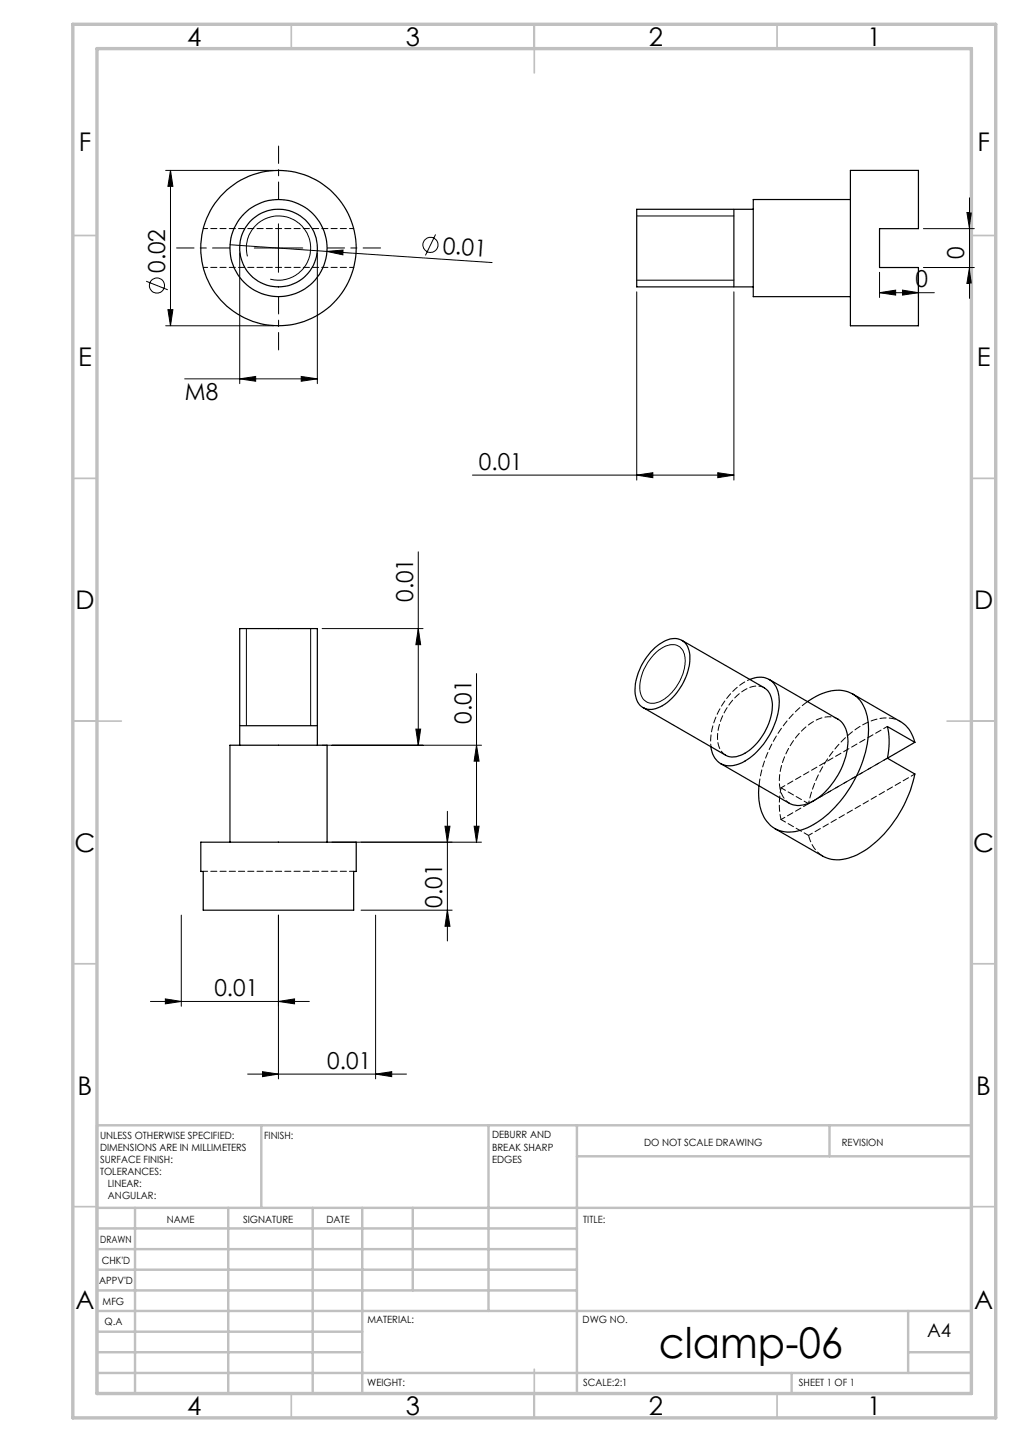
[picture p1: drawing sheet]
<svg xmlns="http://www.w3.org/2000/svg" width="210mm" height="297mm" viewBox="0 0 210 297" stroke-linecap="round" stroke-linejoin="round" font-family="sans-serif">
<g fill="none" stroke="#000" stroke-width=".21">
<path d="M34.1 35.1h22.2M35.1 35.1v32M35.1 35.1l.5 3.3h-1zM30.1 57.9l4.4 1.8M47.3 50.4l54 3.7M49.4 52.1v26.9M50.9 52.8a6.6 6.6 0 0 1 5.9-8.3 6.6 6.6 0 0 1 7.1 7.2 6.6 6.6 0 0 1-8.3 5.8M52.4 51.1h9.9M57.3 46.1v10M65.3 52.1v26.9M67.3 51.8l3.3-.3v1zM89.7 48.3l-2.1 4.3"/>
<path d="M131.1 44.5h20M131.1 57.7h20M181.1 56.1v5.2M185.8 59.8l3.3 .5-3.3 .5zM189.1 56.1v5.2M190.1 47.1h10.5M190.1 55.1h10.5M199.1 43.8h1l-.5 3.3zM199.6 55.1l.5 3.3h-1zM199.6 40.7v20.8M34.1 67.1h22.2M34.6 63.8h1l-.5 3.3z"/>
<path d="M38 78h27.3M49.4 78l3.2-.5v1zM62 77.5l3.3 .5-3.3 .5zM131.1 60.1v38.8M151.1 60.1v38.8M181.1 60.3l3.3-.5v1zM181.1 60.3h11.3M97.3 97.9h53.8M131.1 97.9l3.3-.5v1zM147.8 97.4l3.3 .5-3.3 .5zM86.1 113.7v39.8M50.7 129.5v20"/>
<path d="M64 129.5v20M66.3 129.5h20.8M86.1 129.5l.5 3.3h-1zM98.1 138.7v34.8M134.6 134.8a5 5 0 0 1 4.7-1.9 2.94 2.94 0 0 1 1.8 3.1 10.1 10.1 0 0 1-5.5 8.6 2.69 2.69 0 0 1-3.9-2.6 10 10 0 0 1 2.9-7.2zM66.3 153.5h32.8M85.6 150.2h1l-.5 3.3zM98.1 153.5l.5 3.3h-1zM68.3 173.5h30.8M91.6 170.2h1l-.5 3.3zM92.1 167.1v26.7M97.6 170.2h1l-.5 3.3z"/>
<path d="M37.3 188.5v18.8M57.3 188.5v33.7M74.3 187.5h18.8M77.3 188.5v33.7M92.1 187.5l.5 3.3h-1zM31 206.3h32.7M34 205.7l3.3 .6-3.3 .5zM57.3 206.3l3.3-.6v1.1zM51 221.2h32.7M54 220.7l3.3 .5-3.3 .6zM77.3 221.2l3.3-.5v1.1z"/>
<circle cx="32.3" cy="58.8" r="1.56"/>
<circle cx="88.6" cy="50.4" r="1.56"/>
</g>
<g fill="none" stroke="#c0c0c0" stroke-width=".35">
<path d="M60 5v5M110 5v10M160 5v5M15 48.5h5M200 48.5h5M15 98.5h5M200 98.5h5M15 148.5h10M195 148.5h10M15 198.5h5M200 198.5h5M15 248.5h5"/>
<path d="M200 248.5h5M60 287v5M110 282v10M160 287v5"/>
</g>
<g fill="none" stroke="#c0c0c0" stroke-width=".5">
<path d="M53.8 231.8v17M100.6 231.8v38.2M118.8 231.8v55.2M118.8 238.2h81.2M170.8 231.8v6.4M200 231.8h-180v55.2M20 248.8h180M20 257.3h98.8M20 253h98.8M27.8 248.8v38.2M47 248.8v38.2M64.4 248.8v38.2"/>
<path d="M74.6 248.8v38.2M85 248.8v17M20 265.8h98.8M20 261.5h98.8M20 278.5h54.6M20 274.3h54.6M20 270h180M187 278.5h13M187 270v12.8M20 282.8h180M163 282.8v4.2"/>
</g>
<path d="M15 5h190v287h-190zM20 10h180v277h-180z" fill="none" stroke="#c0c0c0" stroke-width=".7"/>
<path d="M47.4 51.1h-11M57.4 41.1v-11M67.4 51.1h11M57.4 61.1v11" fill="none" stroke="#000" stroke-width=".21" stroke-dasharray="15.2 1.3 1.3 1.3" stroke-dashoffset="11.6"/>
<g fill="none" stroke="#000" stroke-width=".25">
<path d="M175.1 35.1h14v12h-8v8h8v12h-14zM151.1 43.1v16M155.1 43.1h-24v16h24M175.1 41.1h-20v20h20M134 134.3a7 7 0 0 1 5.2-2.8 3.2 3.2 0 0 1 2.8 3.4 12 12 0 0 1-6.5 10.9 3.2 3.2 0 0 1-4.7-2.9 12 12 0 0 1 3.2-8.6zM140.4 131.9l17 9.8a4.6 4.6 0 0 1 1.6 4.6 12.2 12.2 0 0 1-6.5 9.3 3.4 3.4 0 0 1-3.1-.1l-17-9.8M154.4 139.9a4 4 0 0 1 6 3.5 15 15 0 0 1-8 13.9 4 4 0 0 1-6-3.5M158.4 139.9l14.1 8.2a5.3 5.3 0 0 1 2.1 5.2 15.7 15.7 0 0 1-7.6 11.9 4.7 4.7 0 0 1-4.5 .2l-14.2-8.1M49.4 149.5h15.9M49.4 153.5v-24h15.9v24M166.3 144.5a9.6 9.6 0 0 1 8.3-2 6.4 6.4 0 0 1 4 5.7 21.7 21.7 0 0 1-4 14.7 19.7 19.7 0 0 1-9.6 8.1 6.1 6.1 0 0 1-8.5-5l-.3-1.3v-2.9M175.5 142.9l9.9 5.7a6.4 6.4 0 0 1 2.9 4.3"/>
<path d="M182.7 156.2l5.6 3.2a25.2 25.2 0 0 1-11.2 16.3 8.1 8.1 0 0 1-7.5 .8l-10.1-5.9M188.3 152.9l-5.6-3.3a14.8 14.8 0 0 1 0 6.6M188.3 152.9l-5.6 3.3M41.3 173.5h32v6h-.5v8h-31v-8h-.5zM47.3 173.5v-20h20v20"/>
<circle cx="57.3" cy="51.1" r="16"/>
<circle cx="57.3" cy="51.1" r="10"/>
<circle cx="57.3" cy="51.1" r="8"/>
</g>
<g fill="#000">
<path d="M67.3 51.8l3.3-.3v1z"/>
<path d="M199.1 43.8h1l-.5 3.3zM199.6 55.1l.5 3.3h-1zM91.6 170.2h1l-.5 3.3zM92.1 187.5l.5 3.3h-1z"/>
<path d="M34.6 63.8h1l-.5 3.3zM35.1 35.1l.5 3.3h-1zM97.6 170.2h1l-.5 3.3zM98.1 153.5l.5 3.3h-1zM85.6 150.2h1l-.5 3.3zM86.1 129.5l.5 3.3h-1z"/>
<path d="M49.4 78l3.2-.5v1zM62 77.5l3.3 .5-3.3 .5zM131.1 97.9l3.3-.5v1zM147.8 97.4l3.3 .5-3.3 .5zM54 220.7l3.3 .5-3.3 .6zM77.3 221.2l3.3-.5v1.1z"/>
<path d="M185.8 59.8l3.3 .5-3.3 .5zM181.1 60.3l3.3-.5v1zM57.3 206.3l3.3-.6v1.1zM34 205.7l3.3 .6-3.3 .5z"/>
</g>
<path d="M72.8 47.1h-30.9M72.8 55.1h-30.9M172.5 148.1a5.3 5.3 0 0 0-5.5 .8 15.3 15.3 0 0 0-6.5 13.1 4.4 4.4 0 0 0 2 3.4M182.7 156.1l-21.9 12.7M182.7 149.6l-21.9 12.7M188.4 159.4l-21.9 12.7M72.8 179.5h-30.9" fill="none" stroke="#000" stroke-width=".21" stroke-dasharray="1.3 .6" stroke-dashoffset=".4"/>
<path d="M157.4 141.7a4.3 4.3 0 0 0-4.7 .8 12.3 12.3 0 0 0-4.9 10.2 3.6 3.6 0 0 0 1.6 2.8" fill="none" stroke="#000" stroke-width=".21" stroke-dasharray="1.3 .6" stroke-dashoffset=".1"/>
<path d="M154.4 139.9a15 15 0 0 0-8 13.9M185.4 148.6a7.8 7.8 0 0 0-7.7 .6 25.2 25.2 0 0 0-11.2 16.3" fill="none" stroke="#000" stroke-width=".21" stroke-dasharray="1.3 .6" stroke-dashoffset=".7"/>
<path d="M166.3 144.5a25.7 25.7 0 0 0-10 17.3M166.5 172.1a6.6 6.6 0 0 0 2.9 4.2" fill="none" stroke="#000" stroke-width=".21" stroke-dasharray="1.3 .6" stroke-dashoffset="-.1"/>
<path d="M160.8 168.8l5.7 3.3M160.8 162.3a15.2 15.2 0 0 0 0 6.5M166.5 165.5l-5.7-3.2" fill="none" stroke="#000" stroke-width=".21" stroke-dasharray="1.3 .6" stroke-dashoffset=".2"/>
<path d="M166.5 165.5l16.2-9.4" fill="none" stroke="#000" stroke-width=".21" stroke-dasharray="1.3 .6" stroke-dashoffset="-.2"/>
<text font-size="8.7" x="135.7" y="279.6">clamp-06</text>
<g font-size="5.3">
<text x="38.5" y="9.4">4</text>
<text x="83.5" y="9.4">3</text>
<text x="133.6" y="9.4">2</text>
<text x="178.6" y="9.4">1</text>
<text x="16.2" y="31.2">F</text>
<text x="201.2" y="31.2">F</text>
<text x="16.1" y="75.4">E</text>
<text x="201.1" y="75.4">E</text>
<text x="15.5" y="125.4">D</text>
<text x="200.5" y="125.4">D</text>
<text x="15.4" y="175.4">C</text>
<text x="200.4" y="175.4">C</text>
<text x="16" y="225.4">B</text>
<text x="201" y="225.4">B</text>
<text x="15.5" y="269.7">A</text>
<text x="200.5" y="269.7">A</text>
<text x="38.5" y="291.4">4</text>
<text x="83.5" y="291.4">3</text>
<text x="133.6" y="291.4">2</text>
<text x="178.6" y="291.4">1</text>
</g>
<g font-size="4.8">
<text x="91.1" y="52.2" transform="rotate(4 91.1 52.2)">0.01</text>
<text x="198.5" y="53.4" transform="rotate(-90 198.5 53.4)">0</text>
<text x="34" y="56.2" transform="rotate(-90 34 56.2)">0.02</text>
<text x="188.5" y="59.2">0</text>
<text x="38.1" y="82.4">M8</text>
<text x="98.6" y="96.8">0.01</text>
<text x="85.1" y="124" transform="rotate(-90 85.1 124)">0.01</text>
<text x="97.1" y="149.1" transform="rotate(-90 97.1 149.1)">0.01</text>
<text x="91.1" y="186.9" transform="rotate(-90 91.1 186.9)">0.01</text>
<text x="44.1" y="205.2">0.01</text>
<text x="67.4" y="220.1">0.01</text>
</g>
<text font-size="3.9" x="190.9" y="275.5">A4</text>
<g font-size="2.1">
<text x="20.6" y="234.6">UNLESS OTHERWISE SPECIFIED:</text>
<text x="20.6" y="237.1">DIMENSIONS ARE IN MILLIMETERS</text>
<text x="20.6" y="239.5">SURFACE FINISH:</text>
<text x="54.4" y="234.5">FINISH:</text>
<text x="101.3" y="234.5">DEBURR AND</text>
<text x="101.3" y="237">BREAK SHARP</text>
<text x="101.3" y="239.5">EDGES</text>
<text x="132.6" y="235.9">DO NOT SCALE DRAWING</text>
<text x="173.3" y="236.1">REVISION</text>
<text x="20.6" y="242">TOLERANCES:</text>
<text x="22.2" y="244.5">LINEAR:</text>
<text x="22.2" y="247">ANGULAR:</text>
<text x="34.3" y="252">NAME</text>
<text x="50" y="251.9">SIGNATURE</text>
<text x="67.2" y="251.9">DATE</text>
<text x="120.1" y="251.9">TITLE:</text>
<text x="20.6" y="256.1">DRAWN</text>
<text x="20.9" y="260.3">CHK'D</text>
<text x="20.4" y="264.4">APPV'D</text>
<text x="21.1" y="268.8">MFG</text>
<text x="21.5" y="273">Q.A</text>
<text x="75.6" y="272.5">MATERIAL:</text>
<text x="120" y="272.5">DWG NO.</text>
<text x="75.6" y="285.5">WEIGHT:</text>
<text x="120.1" y="285.6">SCALE:2:1</text>
<text x="164.5" y="285.6">SHEET 1 OF 1</text>
</g>
</svg>
